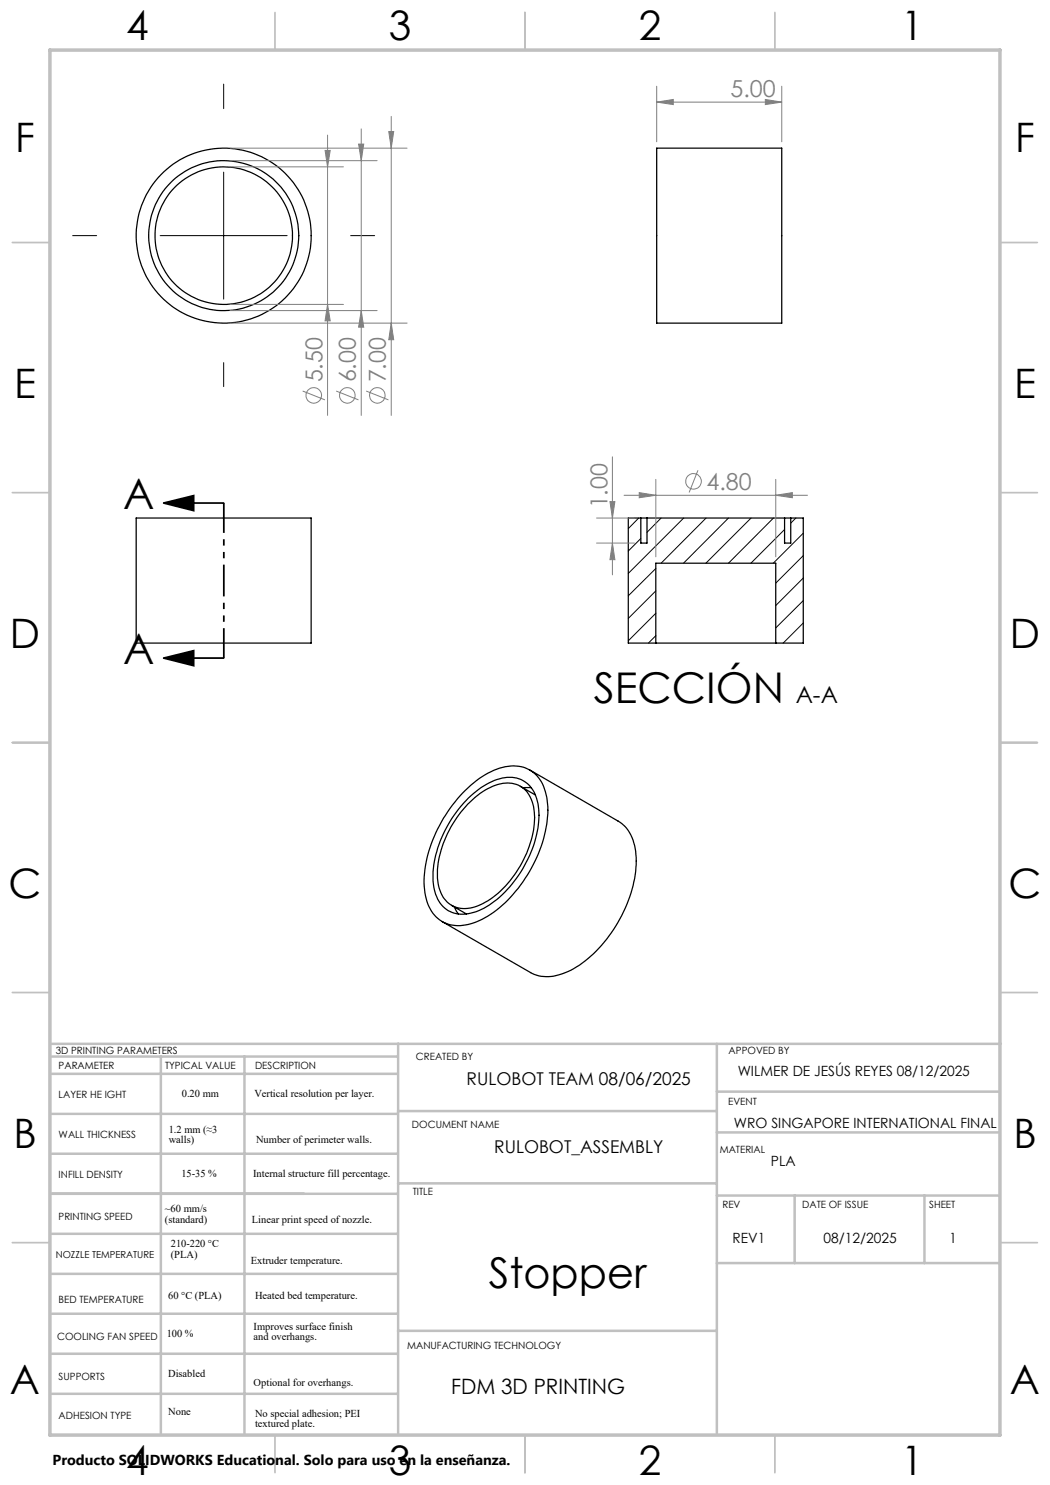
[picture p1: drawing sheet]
<svg xmlns="http://www.w3.org/2000/svg" width="210mm" height="297mm" viewBox="0 0 210 297" stroke-linecap="round" stroke-linejoin="round" font-family="sans-serif">
<g fill="none" stroke="#c0c0c0" stroke-width=".35">
<path d="M55 2.5v7.5M105 2.5v7.5M155 2.5v7.5M2.5 48.5h7.5M200 48.5h7.5M2.5 98.5h7.5M200 98.5h7.5M2.5 148.5h7.5M200 148.5h7.5M2.5 198.5h7.5M200 198.5h7.5M2.5 248.5h7.5"/>
<path d="M200 248.5h7.5M55 287v7.5M105 287v7.5M155 287v7.5"/>
</g>
<g fill="none" stroke="#c0c0c0" stroke-width=".5">
<path d="M10 208.8h190.2M10.4 211.3h69M10.4 214.8h69M32.2 211.3v75.5M48.9 211.3v75.5M79.6 208.8v78.2M143.4 208.8v78.2M143.4 218.3h56.6M10 222.8h69.4M10.4 230.7h69M10.4 238.8h69M79.6 236.7h63.8"/>
<path d="M79.6 222.2h63.8M143.4 226.5h56.6M143.4 239.1h56.6M158.9 239.1v13.5M184.9 239.1v13.5M10.4 254.8h69M10.4 246.8h69M143.4 252.6h56.6M10.4 270.8h69M10.4 262.7h69M10.4 278.8h69M79.6 266.2h63.8"/>
</g>
<path d="M10 10h190v277h-190z" fill="none" stroke="#c0c0c0" stroke-width=".7"/>
<g fill="none" stroke="#000" stroke-width=".25">
<path d="M131.3 29.6h25.1v35h-25.1zM27.2 103.6h35v25h-35zM128.2 103.6h1.2M128.2 103.6h-2.5v25h5.5M128.2 103.6v5h1.2v-5M129.4 103.6h27.5M156.9 103.6h1.3M156.9 103.6v5h1.3v-5M158.2 103.6h2.5v25h-5.5M131.2 128.6h24M131.2 128.6v-16h24v16M92.6 158.6a15.9 15.9 0 0 1 9.5-5.4 6.6 6.6 0 0 1 7.1 5.7 20.7 20.7 0 0 1-2.2 13.3 25 25 0 0 1-11.1 11.9 7.6 7.6 0 0 1-8.4-.4 9.2 9.2 0 0 1-2.7-7.1 27.5 27.5 0 0 1 7.8-18z"/>
<path d="M93.7 159.6a12.8 12.8 0 0 1 8.3-4.1 5.6 5.6 0 0 1 5.5 4.7 17.8 17.8 0 0 1-2.2 12.2 20.4 20.4 0 0 1-10.1 9.9 5.9 5.9 0 0 1-7.2-1.7 11.6 11.6 0 0 1-1-8.9 25.1 25.1 0 0 1 6.7-12.1zM104.1 157.3l3 1.7M104.6 157.5h1.7M105.9 154l17.7 10.2a8.4 8.4 0 0 1 3.6 7.4 27.2 27.2 0 0 1-8 18.6 15.5 15.5 0 0 1-9.5 5.1 6.4 6.4 0 0 1-3.6-.8l-17.7-10.2M93.6 160.8a12.2 12.2 0 0 1 7.9-4.2 5.2 5.2 0 0 1 5.2 4.7 18.7 18.7 0 0 1-3.4 13.1 16.1 16.1 0 0 1-9.2 7.2 5.2 5.2 0 0 1-6.4-4.3 18 18 0 0 1 3.2-13.1l1.3-1.8zM90.3 181.1l3 1.7M90.8 181.4l.9 1.4"/>
<circle cx="44.7" cy="47.1" r="17.5"/>
<circle cx="44.7" cy="47.1" r="13.7"/>
<circle cx="44.8" cy="47.1" r="15"/>
</g>
<g fill="none" stroke="#000" stroke-width=".2">
<path d="M44.7 16.8v4.9M44.7 34.4v25.4M14.5 47.1h4.8M32 47.1h25.4M70.1 47.1h4.8M44.7 72.5v4.8M127.7 103.6l-2 2.1M128.2 107.7l-2.5 2.5M131.2 113.7l-5.5 5.5M131.2 118.2l-5.5 5.5M132.2 103.6l-2.8 2.9M136.7 103.6l-11 11.1"/>
<path d="M141.2 103.6l-9 9M145.7 103.6l-9 9M150.2 103.6l-9 9M154.7 103.6l-9 9M156.9 105.9l-6.7 6.7M159.2 103.6l-1 1M160.7 106.6l-6 6M160.7 111.1l-5.5 5.5M160.7 115.6l-5.5 5.5M131.2 122.7l-5.5 5.5M131.2 127.1l-1.5 1.5M160.7 120.1l-5.5 5.5"/>
<path d="M160.7 124.6l-4.1 4"/>
</g>
<g fill="none" stroke="#808080" stroke-width=".2">
<path d="M131.3 17.2v11.2M153.1 19.9l3.3 .5-3.3 .5zM156.4 17.2v11.2M46 32.1h29.4M46 29.6h35.4M46 33.4h22.7M65 30.1h1l-.5 3.3zM65.5 27v56.1M71.7 28.8h1l-.5 3.3zM72.2 25.8v57.3M77.8 26.3h.9l-.5 3.3zM78.2 23.3v59.8"/>
<path d="M131.3 20.4l3.4-.5v1zM131.3 20.4h25.1M46 62.1h29.4M46 64.6h35.4M46 60.9h22.7M60.5 78.2l4.5 1.8M65.5 60.9l.5 3.3h-1zM67.2 78.2l4.5 1.8M72.2 62.1l.5 3.3h-1zM73.2 78.2l4.5 1.8M78.2 64.6l.5 3.3h-.9zM122.5 91.4v23.6"/>
<path d="M124.8 99.1h36.7M127.8 98.5l3.4 .6-3.4 .5zM131.2 95.9v15.5M139.6 94l-1.8 4.5M155.2 99.1l3.3-.6v1.1zM155.2 95.9v15.5M119.3 108.6h7.6M119.3 103.6h7.6M122 100.3h1l-.5 3.3zM122.5 108.6l.5 3.3h-1z"/>
<circle cx="62.8" cy="79.1" r="1.55"/>
<circle cx="69.5" cy="79.1" r="1.56"/>
<circle cx="75.5" cy="79.1" r="1.56"/>
<circle cx="138.7" cy="96.3" r="1.56"/>
</g>
<path d="M32.7 100.6l6-1.5v3zM32.7 100.6h12M32.7 131.6l6-1.5v3zM32.7 131.6h12" fill="none" stroke="#000" stroke-width=".35"/>
<path d="M44.8 100.6v31" fill="none" stroke="#000" stroke-width=".35" stroke-dasharray="6.3 1.3 1.3 1.3 1.3 1.3" stroke-dashoffset=".4" stroke-linecap="butt"/>
<path d="M32.7 100.6l6-1.5v3zM32.7 131.6l6-1.5v3z" fill="#000"/>
<g fill="#808080">
<path d="M155.2 99.1l3.3-.6v1.1zM127.8 98.5l3.4 .6-3.4 .5z"/>
<path d="M153.1 19.9l3.3 .5-3.3 .5zM131.3 20.4l3.4-.5v1z"/>
<path d="M122.5 108.6l.5 3.3h-1zM122 100.3h1l-.5 3.3z"/>
<path d="M71.7 28.8h1l-.5 3.3zM72.2 62.1l.5 3.3h-1zM77.8 26.3h.9l-.5 3.3zM78.2 64.6l.5 3.3h-.9zM65 30.1h1l-.5 3.3zM65.5 60.9l.5 3.3h-1z"/>
</g>
<g font-size="8.5">
<text x="24.6" y="101.9">A</text>
<text x="24.6" y="132.9">A</text>
<text x="118.8" y="140.7">SECCIÓN</text>
<text x="97.7" y="257.6">Stopper</text>
</g>
<g font-size="8.1">
<text x="25.2" y="8">4</text>
<text x="77.7" y="8">3</text>
<text x="127.7" y="8">2</text>
<text x="180.2" y="8">1</text>
<text x="3" y="30.4">F</text>
<text x="203" y="30.4">F</text>
<text x="2.8" y="79.6">E</text>
<text x="202.8" y="79.6">E</text>
<text x="2" y="129.6">D</text>
<text x="202" y="129.6">D</text>
<text x="1.7" y="179.6">C</text>
<text x="201.7" y="179.6">C</text>
<text x="2.7" y="229.6">B</text>
<text x="202.7" y="229.6">B</text>
<text x="2" y="278.9">A</text>
<text x="202" y="278.9">A</text>
<text x="25.2" y="295">4</text>
<text x="77.7" y="295">3</text>
<text x="127.7" y="295">2</text>
<text x="180.2" y="295">1</text>
</g>
<g font-size="4.7" fill="#808080">
<text x="146.1" y="19.4">5.00</text>
<text x="64.5" y="76.5" transform="rotate(-90 64.5 76.5)">5.50</text>
<text x="71.2" y="76.5" transform="rotate(-90 71.2 76.5)">6.00</text>
<text x="77.2" y="76.5" transform="rotate(-90 77.2 76.5)">7.00</text>
<text x="121.5" y="101.7" transform="rotate(-90 121.5 101.7)">1.00</text>
<text x="141.3" y="98">4.80</text>
</g>
<text font-size="4.7" x="159.1" y="140.6">A-A</text>
<text font-size="4.2" x="90.2" y="278.9">FDM 3D PRINTING</text>
<g font-size="3.5">
<text x="93.3" y="217">RULOBOT TEAM 08/06/2025</text>
<text x="98.8" y="230.6">RULOBOT_ASSEMBLY</text>
</g>
<text font-size="2.9" x="10.5" y="292.9">Producto SOLIDWORKS Educational. Solo para uso en la enseñanza.</text>
<g font-size="2.8">
<text x="147.5" y="215.1">WILMER DE JESÚS REYES 08/12/2025</text>
<text x="146.8" y="225.6">WRO SINGAPORE INTERNATIONAL FINAL</text>
<text x="154.2" y="233.1">PLA</text>
<text x="146.5" y="248.6">REV1</text>
<text x="164.7" y="248.6">08/12/2025</text>
<text x="189.9" y="248.6">1</text>
</g>
<g font-size="2.1">
<text x="36.4" y="219.3">0.20 mm</text>
<text x="50.9" y="219.3">Vertical resolution per layer.</text>
<text x="33.8" y="226.5">1.2 mm (≈3</text>
<text x="33.8" y="228.6">walls)</text>
<text x="51.2" y="228.6">Number of perimeter walls.</text>
<text x="36.3" y="235.4">15-35 %</text>
<text x="50.6" y="235.4">Internal structure fill percentage.</text>
<text x="33" y="242.4">~60 mm/s</text>
<text x="33" y="244.5">(standard)</text>
<text x="50.4" y="244.5">Linear print speed of nozzle.</text>
<text x="34.2" y="249.5">210-220 °C</text>
<text x="34.2" y="251.6">(PLA)</text>
<text x="50.2" y="252.9">Extruder temperature.</text>
<text x="33.6" y="259.8">60 °C (PLA)</text>
<text x="51" y="259.8">Heated bed temperature.</text>
<text x="33.3" y="267.4">100 %</text>
<text x="50.7" y="265.9">Improves surface finish</text>
<text x="50.7" y="268">and overhangs.</text>
<text x="33.6" y="275.3">Disabled</text>
<text x="50.7" y="277.2">Optional for overhangs.</text>
<text x="33.6" y="283.1">None</text>
<text x="51" y="283.4">No special adhesion; PEI</text>
<text x="51" y="285.5">textured plate.</text>
</g>
<g font-size="2">
<text x="11.2" y="210.7">3D PRINTING PARAMETERS</text>
<text x="11.7" y="213.7">PARAMETER</text>
<text x="33" y="213.7">TYPICAL VALUE</text>
<text x="51" y="213.7">DESCRIPTION</text>
<text x="83.2" y="212">CREATED BY</text>
<text x="145.7" y="210.7">APPOVED BY</text>
<text x="11.7" y="219.6">LAYER HE IGHT</text>
<text x="145.6" y="221">EVENT</text>
<text x="11.7" y="227.7">WALL THICKNESS</text>
<text x="82.4" y="225.6">DOCUMENT NAME</text>
<text x="143.9" y="230.5">MATERIAL</text>
<text x="11.7" y="235.6">INFILL DENSITY</text>
<text x="82.6" y="238.9">TITLE</text>
<text x="11.7" y="243.9">PRINTING SPEED</text>
<text x="144.5" y="241.7">REV</text>
<text x="160.4" y="241.7">DATE OF ISSUE</text>
<text x="185.8" y="241.7">SHEET</text>
<text x="11.7" y="260.5">BED TEMPERATURE</text>
<text x="11.4" y="268.1">COOLING FAN SPEED</text>
<text x="81.4" y="269.8">MANUFACTURING TECHNOLOGY</text>
<text x="11.7" y="276">SUPPORTS</text>
<text x="11.7" y="283.8">ADHESION TYPE</text>
</g>
<text font-size="1.9" x="11.2" y="251.6">NOZZLE TEMPERATURE</text>
</svg>
